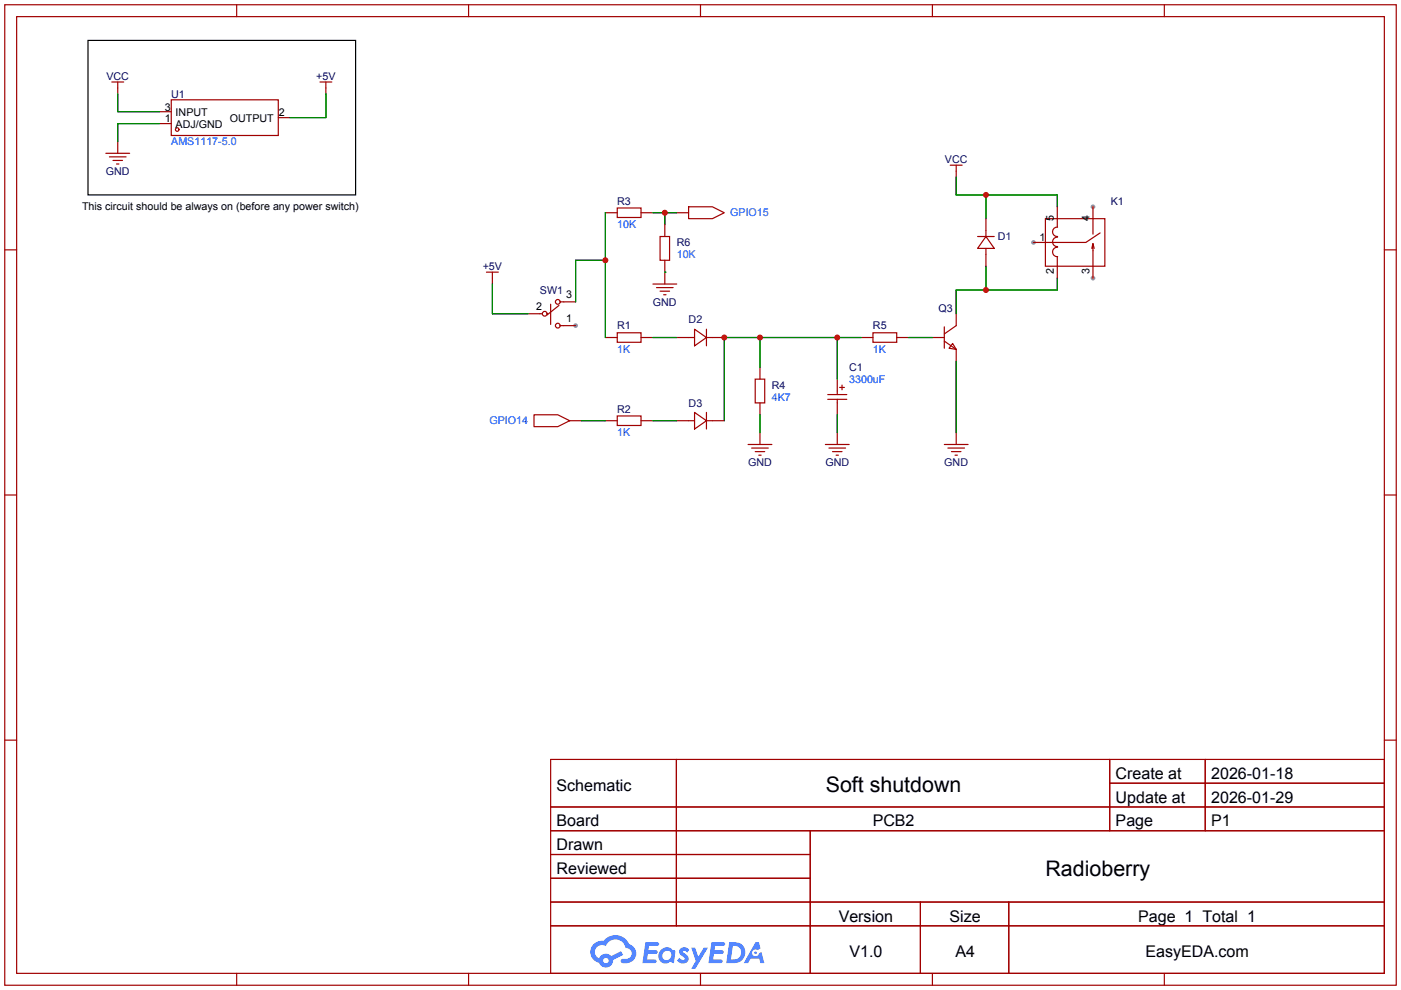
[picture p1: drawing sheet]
<svg xmlns="http://www.w3.org/2000/svg" width="299mm" height="212mm" viewBox="0 0 299 212" stroke-linecap="round" stroke-linejoin="round" font-family="sans-serif">
<g fill="#999">
<circle cx="122.9" cy="69.6" r=".51"/>
<circle cx="220.7" cy="51.8" r=".51"/>
<circle cx="233.4" cy="59.4" r=".51"/>
<circle cx="233.4" cy="44.2" r=".51"/>
</g>
<g fill="none" stroke="#a10000" stroke-width=".25">
<path d="M1 1h297.2v209.6h-297.2zM3.6 3.6h292.1v204.4h-292.1zM50.5 1v2.6M100.1 1v2.6M149.6 1v2.6M199.1 1v2.6M248.7 1v2.6M1 53.4h2.6M295.7 53.4h2.5M1 105.8h2.6M295.7 105.8h2.5M1 158.2h2.6"/>
<path d="M295.7 158.2h2.5M117.6 162.3h178.1v45.7h-178.1zM117.6 172.5h178.1M117.6 177.5h178.1M144.5 162.3v35.6M173 177.5v30.5M237 162.3v15.2M237 167.4h58.7M257.4 162.3v15.2M117.6 182.6h55.4M117.6 192.8h178.1M117.6 187.7h55.4"/>
<path d="M117.6 197.9h178.1M196.6 192.8v15.2M215.4 192.8v15.2M50.5 208v2.6M100.1 208v2.6M149.6 208v2.6M199.1 208v2.6M248.7 208v2.6"/>
</g>
<g fill="#5487ff">
<path d="M145.3 202.7a1.3 1.3 0 0 1 1.9 .3l-.4 .6a.54 .54 0 0 0-.9-.2l.1 .2a1.28 1.28 0 0 1 .8 2 1.53 1.53 0 0 1-2.2-.3l.5-.6 .8 .5a.31 .31 0 0 0 .4-.3 .31 .31 0 0 0-.3-.4 1.12 1.12 0 0 1-.7-1.8z"/>
<path d="M147.6 202.5h.9l.6 2 1.2-2h.9l-2.7 4.6h-.9l1-1.7z"/>
<path d="M137.8 201.4h1.7a1.31 1.31 0 0 1 1.2 .2 .4 .4 0 0 1-.3 .5l-1.8 .1-.1 .9h1.6a.4 .4 0 0 1 .4 .4 .4 .4 0 0 1-.5 .4h-1.6l-.2 1.2h1.4a.46 .46 0 0 1 .5 0 .46 .46 0 0 1 .1 .5l-.4 .2h-2.6z"/>
<path d="M151.9 201.4h1.7a1.32 1.32 0 0 1 1.2 .2 .39 .39 0 0 1-.3 .5l-1.8 .1-.1 .9h1.6a.4 .4 0 0 1 .4 .4 .4 .4 0 0 1-.4 .4h-1.7l-.2 1.2h1.4a.46 .46 0 0 1 .5 0 .46 .46 0 0 1 .1 .5l-.4 .2h-2.6z"/>
<path d="M161.3 201.4h.8l.3 1.3-.6 .4a.75 .75 0 0 0-1.1 .3 .75 .75 0 0 0 .5 1 .75 .75 0 0 0 .9-.7l.5-.2 .6 2.3h-.8l-.3-.9h-1.8l-.5 .9h-1z"/>
<path d="M155.7 201.4l-.6 4.4h1.5a2.27 2.27 0 0 0 2.6-2.2 2.27 2.27 0 0 0-2.7-2.2zM156.5 202.1a1.5 1.5 0 0 1 1.8 1.6 1.5 1.5 0 0 1-1.9 1.4h-.3z"/>
<path d="M141.2 203a1.6 1.6 0 0 0-.3 2.3 1.6 1.6 0 0 0 2.3 .2l.7 .3 .3-2.4-.1-.3-.5-.1a1.58 1.58 0 0 0-2.4 0zM141.8 203.5a.98 .98 0 0 1 1.6 .4 .98 .98 0 0 1-1.1 1.3 .94 .94 0 0 1-.9-.7 .94 .94 0 0 1 .4-1z"/>
<path d="M126.8 201.8a2.37 2.37 0 0 0 1.1 4 1.54 1.54 0 0 0 1.8 1 1.54 1.54 0 0 0 1.2-1.6l2.2-1.1-.5-.8-2 1a1.57 1.57 0 0 0-2.7 .5 1.5 1.5 0 0 1-.7-2.1 1.5 1.5 0 0 1 2.2-.5 2.23 2.23 0 0 1 2.3-1.4 2.23 2.23 0 0 1 2 1.8 1.16 1.16 0 0 1 1.2 1.1 1.16 1.16 0 0 1-1.1 1.2h-.7a.47 .47 0 0 0-.5 .4 .47 .47 0 0 0 .4 .6 2.16 2.16 0 0 0 2.5-1 2.16 2.16 0 0 0-.3-2.7l-.8-.4a3.2 3.2 0 0 0-5.5-.7l-1.1 .1zM128.8 205.3a.6 .6 0 0 1 1.2 0 .6 .6 0 0 1-1.2 0z"/>
<circle cx="161.4" cy="203.6" r=".28"/>
</g>
<g fill="none" stroke="#a10000" stroke-width=".25">
<path d="M23.9 17.5h2.5M25.1 17.5v2.6M68.3 17.5h2.6M69.6 17.5v2.6M22.6 32.8h5.1M23.4 33.5h3.5M24.1 34.3h2.1M24.9 35.1h.5M25.1 30.2v2.6M34 26.4h2.6M34 23.9h2.6M36.6 21.3h22.8v7.7h-22.8z"/>
<path d="M59.4 25.1h2.6M202.9 35.3h2.6M204.2 35.3v2.5M103.9 58.2h2.5M105.2 58.2v2.5M129.3 45.5h2.5M131.8 44.4h5.1v2.1h-5.1zM136.9 45.5h2.5M141 50.5h2v5.1h-2zM142 48v2.5M142 55.6v5.1M144.5 45.5h2.6"/>
<path d="M147.1 44.2h5l2.6 1.3-2.6 1.2h-5zM208.8 50.5h3.5M210.6 50.5l1.7 2.6h-3.5zM210.6 46.7v3.8M210.6 53.1v3.8M223.3 46.7h12.7v10.2h-12.7zM225.8 44.2v4.3M225.8 54.9v4.5M225.9 52.8a1.01 1.01 0 0 0-1.1 1 1.01 1.01 0 0 0 1.1 1.1M225.9 50.7a1.01 1.01 0 0 0-1.1 1 1.01 1.01 0 0 0 1.1 1M225.9 48.5a1.01 1.01 0 0 0-1.1 1 1.01 1.01 0 0 0 1.1 1.1M233.2 53.1l.2-1v7.3"/>
<path d="M233.4 44.2v5.8M233.4 52.1l.3 1M234.9 49.8l-3 2h-11.2M112.8 67.1h3M117.6 65v4.3M119.4 65.3l-2.6 2M119.6 64.5h3.3M119.6 69.6h3.3M129.3 72.1h2.5M131.8 71.1h5.1v2.1h-5.1zM136.9 72.1h2.5M139.4 60.7h5.1"/>
<path d="M140.2 61.5h3.6M141 62.2h2M141.7 63h.5M144.5 72.1h3.8M148.3 70.4l2.6 1.7-2.6 1.8zM150.9 72.1h3.8M150.9 70.4v3.5M162.3 78.5v2.5M183.9 72.1h2.5M186.4 71.1h5.1v2.1h-5.1zM191.5 72.1h2.6M199.1 72.1h2.6"/>
<path d="M201.7 72.9l2.5 1.8M201.7 69.8v4.6M203.5 73.4l.7 1.3-1.5-.3zM204.2 67.1v2.5l-2.5 1.8M204.2 74.7v2.5M114 88.6h5.1l2.6 1.3-2.6 1.3h-5.1zM121.7 89.9h2.5M129.3 89.9h2.5M131.8 88.9h5.1v2h-5.1zM136.9 89.9h2.5M144.5 89.9h3.8M148.3 88.1l2.6 1.8-2.6 1.8z"/>
<path d="M150.9 89.9h3.8M150.9 88.1v3.6M159.8 95h5M160.5 95.8h3.6M161.3 81h2v5.1h-2zM161.3 96.5h2M162.1 97.3h.5M162.3 86.1v2.5M162.3 92.5v2.5M176.3 95h5.1M176.8 84.3h4M176.8 85.3h4"/>
<path d="M177 95.8h3.6M177.8 96.5h2M178.6 97.3h.5M178.8 81v3.3M178.8 85.3v3.3M178.8 92.5v2.5M179.3 82.8h1M179.8 82.3v1M201.7 95h5.1M202.4 95.8h3.6M203.2 96.5h2M204 97.3h.5"/>
<path d="M204.2 92.5v2.5"/>
<circle cx="37.8" cy="27.7" r=".38"/>
<circle cx="116.3" cy="67.1" r=".51"/>
<circle cx="119.1" cy="64.5" r=".51"/>
<circle cx="119.1" cy="69.6" r=".51"/>
</g>
<g fill="none" stroke="#008700" stroke-width=".25">
<path d="M25.1 20.1v3.8h8.9M34 26.4h-8.9v3.8M69.6 20.1v5h-7.6M204.2 37.8v3.9h21.6v2.5M129.3 55.6h-6.4v8.9M129.3 45.5v26.6M139.4 45.5h5.1M142 58.2h.1M142 45.5v2.5M210.6 41.7v5M210.6 56.9v5.1M225.8 59.4v2.6h-21.6v5.1"/>
<path d="M105.2 60.7v6.4h7.6M139.4 72.1h5.1M162.3 72.1v6.4M178.8 72.1v8.9M183.9 72.1h-29.2v17.8M194.1 72.1h5M204.2 77.2v15.3M124.2 89.9h5.1M139.4 89.9h5.1M162.3 88.6v3.9M178.8 88.6v3.9"/>
</g>
<path d="M18.8 8.6h57.1v33.1h-57.1z" fill="none" stroke="#000" stroke-width=".25"/>
<g fill="#c00">
<circle cx="129.3" cy="55.6" r=".64"/>
<circle cx="142" cy="45.5" r=".64"/>
<circle cx="210.6" cy="62" r=".63"/>
<circle cx="162.3" cy="72.1" r=".63"/>
<circle cx="178.8" cy="72.1" r=".63"/>
<circle cx="154.7" cy="72.1" r=".63"/>
<circle cx="210.6" cy="41.7" r=".63"/>
</g>
<g font-size="4.6">
<text x="176.4" y="169.3">Soft shutdown</text>
<text x="223.3" y="187.1">Radioberry</text>
</g>
<g font-size="3.4">
<text x="238.3" y="166.5">Create at</text>
<text x="258.7" y="166.5">2026-01-18</text>
<text x="118.9" y="169">Schematic</text>
<text x="238.3" y="171.6">Update at</text>
<text x="258.7" y="171.6">2026-01-29</text>
<text x="118.9" y="176.6">Board</text>
<text x="186.4" y="176.6">PCB2</text>
<text x="238.3" y="176.6">Page</text>
<text x="258.7" y="176.6">P1</text>
<text x="118.9" y="181.7">Drawn</text>
<text x="118.9" y="186.8">Reviewed</text>
<text x="179.1" y="197">Version</text>
<text x="202.8" y="197">Size</text>
<text x="243.1" y="197">Page 1 Total 1</text>
<text x="181.4" y="204.6">V1.0</text>
<text x="204" y="204.6">A4</text>
<text x="244.6" y="204.6">EasyEDA.com</text>
</g>
<g font-size="2.3" fill="#000080">
<text x="22.7" y="17">VCC</text>
<text x="67.5" y="17">+5V</text>
<text x="36.6" y="20.9">U1</text>
<text x="201.8" y="34.8">VCC</text>
<text x="22.6" y="37.4">GND</text>
<text x="131.8" y="43.7">R3</text>
<text x="237.2" y="43.7">K1</text>
<text x="144.5" y="52.6">R6</text>
<text x="213.1" y="51.3">D1</text>
<text x="103.1" y="57.7">+5V</text>
<text x="115.3" y="62.8">SW1</text>
<text x="139.4" y="65.3">GND</text>
<text x="131.8" y="70.4">R1</text>
<text x="147.1" y="69.1">D2</text>
<text x="186.4" y="70.4">R5</text>
<text x="200.4" y="66.6">Q3</text>
<text x="164.8" y="83.1">R4</text>
<text x="181.4" y="79.3">C1</text>
<text x="131.8" y="88.2">R2</text>
<text x="147.1" y="86.9">D3</text>
<text x="159.8" y="99.6">GND</text>
<text x="176.3" y="99.6">GND</text>
<text x="201.7" y="99.6">GND</text>
</g>
<g font-size="2.3">
<text x="35.2" y="23.6">3</text>
<text x="35.2" y="26.2">1</text>
<text x="37.5" y="27.4">ADJ/GND</text>
<text x="37.5" y="24.9">INPUT</text>
<text x="49.1" y="26.2">OUTPUT</text>
<text x="59.6" y="24.9">2</text>
<text x="17.5" y="45">This circuit should be always on (before any power switch)</text>
<text x="225.1" y="47.2" transform="rotate(-90 225.1 47.2)">5</text>
<text x="232.7" y="47.2" transform="rotate(-90 232.7 47.2)">4</text>
<text x="222" y="51.6">1</text>
<text x="225.1" y="58.7" transform="rotate(-90 225.1 58.7)">2</text>
<text x="232.7" y="58.7" transform="rotate(-90 232.7 58.7)">3</text>
<text x="120.9" y="63.8">3</text>
<text x="114.5" y="66.3">2</text>
<text x="120.9" y="68.9">1</text>
</g>
<g font-size="2.3" fill="#00f">
<text x="36.6" y="31">AMS1117-5.0</text>
<text x="156" y="46.3">GPIO15</text>
<text x="131.8" y="48.8">10K</text>
<text x="144.5" y="55.1">10K</text>
<text x="131.8" y="75.5">1K</text>
<text x="186.4" y="75.5">1K</text>
<text x="181.4" y="81.8">3300uF</text>
<text x="164.8" y="85.6">4K7</text>
<text x="104.5" y="90.7">GPIO14</text>
<text x="131.8" y="93.2">1K</text>
</g>
</svg>
